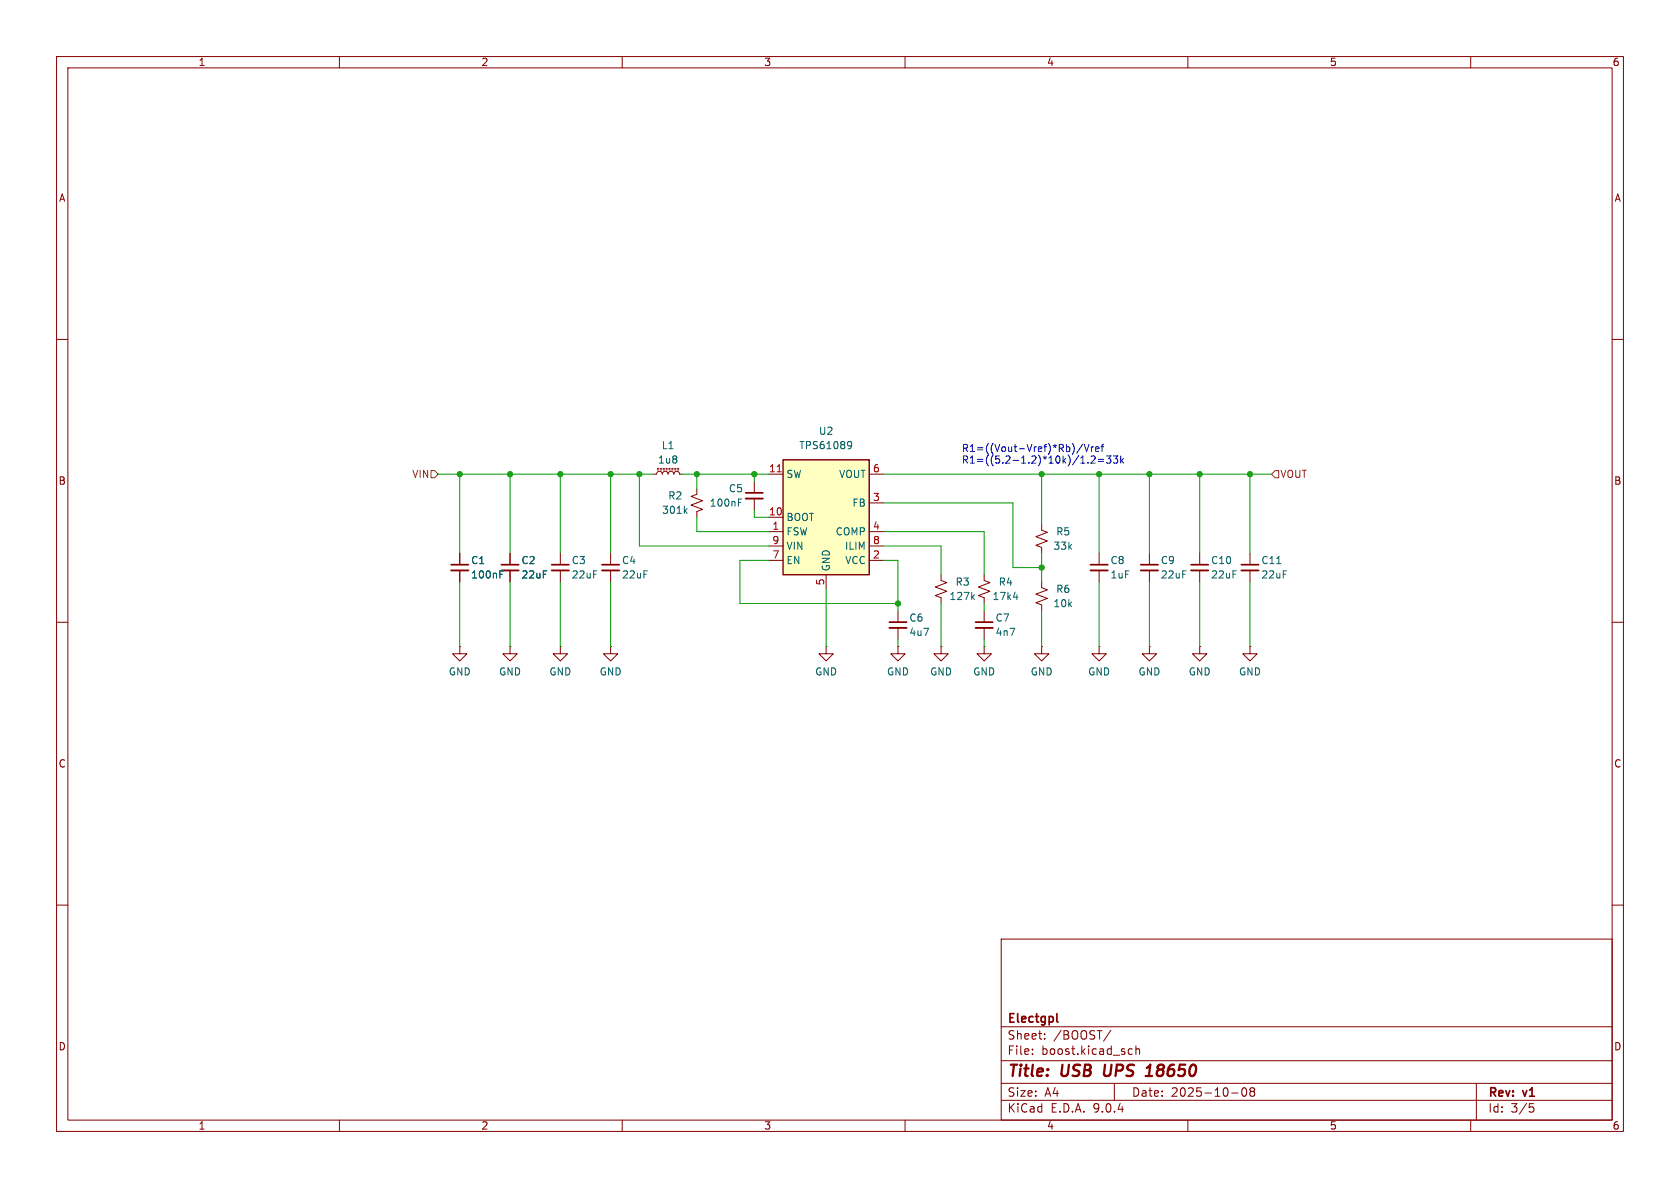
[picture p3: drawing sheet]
(kicad_sch
 (version 20250114)
 (generator "eeschema")
 (generator_version "9.0")
 (paper "A4")
 (title_block
  (title "USB UPS 18650")
  (date "2025-10-08")
  (rev "v1")
  (company "Electgpl"))
 (lib_symbols
  (symbol "Device:C_Small"
   (pin_numbers (hide yes))
   (pin_names
    (offset 0.254) (hide yes)) (exclude_from_sim no) (in_bom yes) (on_board yes)
   (property "Reference" "C" (at 0.254 1.778 0) (effects (font (size 1.27 1.27)) (justify left)))
   (property "Value" "C_Small" (at 0.254 -2.032 0) (effects (font (size 1.27 1.27)) (justify left)))
   (property "Footprint" "" (at 0 0 0) (effects (font (size 1.27 1.27)) (hide yes)))
   (property "Datasheet" "~" (at 0 0 0) (effects (font (size 1.27 1.27)) (hide yes)))
   (property "Description" "Unpolarized capacitor, small symbol" (at 0 0 0) (effects (font (size 1.27 1.27)) (hide yes)))
   (symbol "C_Small_0_1"
    (polyline (pts (xy -1.524 0.508) (xy 1.524 0.508)) (stroke (width 0.3048) (type default)) (fill (type none)))
    (polyline (pts (xy -1.524 -0.508) (xy 1.524 -0.508)) (stroke (width 0.3302) (type default)) (fill (type none))))
   (symbol "C_Small_1_1"
    (pin passive line (at 0 2.54 270) (length 2.032) (name "~" (effects (font (size 1.27 1.27)))) (number "1" (effects (font (size 1.27 1.27)))))
    (pin passive line (at 0 -2.54 90) (length 2.032) (name "~" (effects (font (size 1.27 1.27)))) (number "2" (effects (font (size 1.27 1.27))))))
   (embedded_fonts no))
  (symbol "Device:L_Ferrite_Small"
   (pin_numbers (hide yes))
   (pin_names
    (offset 0.254) (hide yes)) (exclude_from_sim no) (in_bom yes) (on_board yes)
   (property "Reference" "L" (at 1.27 1.016 0) (effects (font (size 1.27 1.27)) (justify left)))
   (property "Value" "L_Ferrite_Small" (at 1.27 -1.27 0) (effects (font (size 1.27 1.27)) (justify left)))
   (property "Footprint" "" (at 0 0 0) (effects (font (size 1.27 1.27)) (hide yes)))
   (property "Datasheet" "~" (at 0 0 0) (effects (font (size 1.27 1.27)) (hide yes)))
   (property "Description" "Inductor with ferrite core, small symbol" (at 0 0 0) (effects (font (size 1.27 1.27)) (hide yes)))
   (symbol "L_Ferrite_Small_0_1"
    (arc (start 0 2.032) (mid 0.5058 1.524) (end 0 1.016) (stroke (width 0) (type default)) (fill (type none)))
    (arc (start 0 1.016) (mid 0.5058 0.508) (end 0 0) (stroke (width 0) (type default)) (fill (type none)))
    (arc (start 0 0) (mid 0.5058 -0.508) (end 0 -1.016) (stroke (width 0) (type default)) (fill (type none)))
    (arc (start 0 -1.016) (mid 0.5058 -1.524) (end 0 -2.032) (stroke (width 0) (type default)) (fill (type none)))
    (polyline (pts (xy 0.762 1.651) (xy 0.762 1.905)) (stroke (width 0) (type default)) (fill (type none)))
    (polyline (pts (xy 0.762 1.143) (xy 0.762 1.397)) (stroke (width 0) (type default)) (fill (type none)))
    (polyline (pts (xy 0.762 0.635) (xy 0.762 0.889)) (stroke (width 0) (type default)) (fill (type none)))
    (polyline (pts (xy 0.762 0.127) (xy 0.762 0.381)) (stroke (width 0) (type default)) (fill (type none)))
    (polyline (pts (xy 0.762 -0.381) (xy 0.762 -0.127)) (stroke (width 0) (type default)) (fill (type none)))
    (polyline (pts (xy 0.762 -0.889) (xy 0.762 -0.635)) (stroke (width 0) (type default)) (fill (type none)))
    (polyline (pts (xy 0.762 -1.397) (xy 0.762 -1.143)) (stroke (width 0) (type default)) (fill (type none)))
    (polyline (pts (xy 0.762 -1.905) (xy 0.762 -1.651)) (stroke (width 0) (type default)) (fill (type none)))
    (polyline (pts (xy 1.016 1.905) (xy 1.016 1.651)) (stroke (width 0) (type default)) (fill (type none)))
    (polyline (pts (xy 1.016 1.397) (xy 1.016 1.143)) (stroke (width 0) (type default)) (fill (type none)))
    (polyline (pts (xy 1.016 0.889) (xy 1.016 0.635)) (stroke (width 0) (type default)) (fill (type none)))
    (polyline (pts (xy 1.016 0.381) (xy 1.016 0.127)) (stroke (width 0) (type default)) (fill (type none)))
    (polyline (pts (xy 1.016 -0.127) (xy 1.016 -0.381)) (stroke (width 0) (type default)) (fill (type none)))
    (polyline (pts (xy 1.016 -0.635) (xy 1.016 -0.889)) (stroke (width 0) (type default)) (fill (type none)))
    (polyline (pts (xy 1.016 -1.143) (xy 1.016 -1.397)) (stroke (width 0) (type default)) (fill (type none)))
    (polyline (pts (xy 1.016 -1.651) (xy 1.016 -1.905)) (stroke (width 0) (type default)) (fill (type none))))
   (symbol "L_Ferrite_Small_1_1"
    (pin passive line (at 0 2.54 270) (length 0.508) (name "~" (effects (font (size 1.27 1.27)))) (number "1" (effects (font (size 1.27 1.27)))))
    (pin passive line (at 0 -2.54 90) (length 0.508) (name "~" (effects (font (size 1.27 1.27)))) (number "2" (effects (font (size 1.27 1.27))))))
   (embedded_fonts no))
  (symbol "Device:R_Small_US"
   (pin_numbers (hide yes))
   (pin_names
    (offset 0.254) (hide yes)) (exclude_from_sim no) (in_bom yes) (on_board yes)
   (property "Reference" "R" (at 0.762 0.508 0) (effects (font (size 1.27 1.27)) (justify left)))
   (property "Value" "R_Small_US" (at 0.762 -1.016 0) (effects (font (size 1.27 1.27)) (justify left)))
   (property "Footprint" "" (at 0 0 0) (effects (font (size 1.27 1.27)) (hide yes)))
   (property "Datasheet" "~" (at 0 0 0) (effects (font (size 1.27 1.27)) (hide yes)))
   (property "Description" "Resistor, small US symbol" (at 0 0 0) (effects (font (size 1.27 1.27)) (hide yes)))
   (symbol "R_Small_US_1_1"
    (polyline (pts (xy 0 1.524) (xy 1.016 1.143) (xy 0 0.762) (xy -1.016 0.381) (xy 0 0)) (stroke (width 0) (type default)) (fill (type none)))
    (polyline (pts (xy 0 0) (xy 1.016 -0.381) (xy 0 -0.762) (xy -1.016 -1.143) (xy 0 -1.524)) (stroke (width 0) (type default)) (fill (type none)))
    (pin passive line (at 0 2.54 270) (length 1.016) (name "~" (effects (font (size 1.27 1.27)))) (number "1" (effects (font (size 1.27 1.27)))))
    (pin passive line (at 0 -2.54 90) (length 1.016) (name "~" (effects (font (size 1.27 1.27)))) (number "2" (effects (font (size 1.27 1.27))))))
   (embedded_fonts no))
  (symbol "Regulator_Switching:TPS61089" (exclude_from_sim no) (in_bom yes) (on_board yes)
   (property "Reference" "U" (at -6.35 11.43 0) (effects (font (size 1.27 1.27))))
   (property "Value" "TPS61089" (at 6.35 11.43 0) (effects (font (size 1.27 1.27))))
   (property "Footprint" "Package_DFN_QFN:Texas_VQFN-RNR0011A-11" (at 22.86 -11.43 0) (effects (font (size 1.27 1.27)) (hide yes)))
   (property "Datasheet" "http://www.ti.com/lit/ds/symlink/tps61089.pdf" (at 0 0 0) (effects (font (size 1.27 1.27)) (hide yes)))
   (property "Description" "7A Boost Converters, Adjustable output voltage (PFM), input 2.7 to 12V , output 4.5 to 12.6V, VQFN-11" (at 0 0 0) (effects (font (size 1.27 1.27)) (hide yes)))
   (symbol "TPS61089_0_1"
    (rectangle (start -7.62 10.16) (end 7.62 -10.16) (stroke (width 0.254) (type default)) (fill (type background))))
   (symbol "TPS61089_1_1"
    (pin input line (at -10.16 7.62 0) (length 2.54) (name "SW" (effects (font (size 1.27 1.27)))) (number "11" (effects (font (size 1.27 1.27)))))
    (pin passive line (at -10.16 0 0) (length 2.54) (name "BOOT" (effects (font (size 1.27 1.27)))) (number "10" (effects (font (size 1.27 1.27)))))
    (pin passive line (at -10.16 -2.54 0) (length 2.54) (name "FSW" (effects (font (size 1.27 1.27)))) (number "1" (effects (font (size 1.27 1.27)))))
    (pin power_in line (at -10.16 -5.08 0) (length 2.54) (name "VIN" (effects (font (size 1.27 1.27)))) (number "9" (effects (font (size 1.27 1.27)))))
    (pin input line (at -10.16 -7.62 0) (length 2.54) (name "EN" (effects (font (size 1.27 1.27)))) (number "7" (effects (font (size 1.27 1.27)))))
    (pin power_in line (at 0 -12.7 90) (length 2.54) (name "GND" (effects (font (size 1.27 1.27)))) (number "5" (effects (font (size 1.27 1.27)))))
    (pin power_out line (at 10.16 7.62 180) (length 2.54) (name "VOUT" (effects (font (size 1.27 1.27)))) (number "6" (effects (font (size 1.27 1.27)))))
    (pin input line (at 10.16 2.54 180) (length 2.54) (name "FB" (effects (font (size 1.27 1.27)))) (number "3" (effects (font (size 1.27 1.27)))))
    (pin passive line (at 10.16 -2.54 180) (length 2.54) (name "COMP" (effects (font (size 1.27 1.27)))) (number "4" (effects (font (size 1.27 1.27)))))
    (pin passive line (at 10.16 -5.08 180) (length 2.54) (name "ILIM" (effects (font (size 1.27 1.27)))) (number "8" (effects (font (size 1.27 1.27)))))
    (pin passive line (at 10.16 -7.62 180) (length 2.54) (name "VCC" (effects (font (size 1.27 1.27)))) (number "2" (effects (font (size 1.27 1.27))))))
   (embedded_fonts no))
  (symbol "power:GND"
   (power)
   (pin_numbers (hide yes))
   (pin_names
    (offset 0) (hide yes)) (exclude_from_sim no) (in_bom yes) (on_board yes)
   (property "Reference" "#PWR" (at 0 -6.35 0) (effects (font (size 1.27 1.27)) (hide yes)))
   (property "Value" "GND" (at 0 -3.81 0) (effects (font (size 1.27 1.27))))
   (property "Footprint" "" (at 0 0 0) (effects (font (size 1.27 1.27)) (hide yes)))
   (property "Datasheet" "" (at 0 0 0) (effects (font (size 1.27 1.27)) (hide yes)))
   (property "Description" "Power symbol creates a global label with name \"GND\" , ground" (at 0 0 0) (effects (font (size 1.27 1.27)) (hide yes)))
   (symbol "GND_0_1"
    (polyline (pts (xy 0 0) (xy 0 -1.27) (xy 1.27 -1.27) (xy 0 -2.54) (xy -1.27 -1.27) (xy 0 -1.27)) (stroke (width 0) (type default)) (fill (type none))))
   (symbol "GND_1_1"
    (pin power_in line (at 0 0 270) (length 0) (name "~" (effects (font (size 1.27 1.27)))) (number "1" (effects (font (size 1.27 1.27))))))
   (embedded_fonts no)))
 (text "R1=((Vout-Vref)*Rb)/Vref\nR1=((5.2-1.2)*10k)/1.2=33k"
  (exclude_from_sim no)
  (at 169.926 80.518 0)
  (effects (font (size 1.27 1.27)) (justify left)))
 (junction
  (at 184.15 83.82)
  (diameter 0)
  (color 0 0 0 0))
 (junction
  (at 81.28 83.82)
  (diameter 0)
  (color 0 0 0 0))
 (junction
  (at 99.06 83.82)
  (diameter 0)
  (color 0 0 0 0))
 (junction
  (at 184.15 100.33)
  (diameter 0)
  (color 0 0 0 0))
 (junction
  (at 212.09 83.82)
  (diameter 0)
  (color 0 0 0 0))
 (junction
  (at 123.19 83.82)
  (diameter 0)
  (color 0 0 0 0))
 (junction
  (at 133.35 83.82)
  (diameter 0)
  (color 0 0 0 0))
 (junction
  (at 158.75 106.68)
  (diameter 0)
  (color 0 0 0 0))
 (junction
  (at 194.31 83.82)
  (diameter 0)
  (color 0 0 0 0))
 (junction
  (at 113.03 83.82)
  (diameter 0)
  (color 0 0 0 0))
 (junction
  (at 107.95 83.82)
  (diameter 0)
  (color 0 0 0 0))
 (junction
  (at 90.17 83.82)
  (diameter 0)
  (color 0 0 0 0))
 (junction
  (at 203.2 83.82)
  (diameter 0)
  (color 0 0 0 0))
 (junction
  (at 220.98 83.82)
  (diameter 0)
  (color 0 0 0 0))
 (wire
  (pts (xy 123.19 83.82) (xy 123.19 86.36))
  (stroke (width 0) (type default)))
 (wire
  (pts (xy 123.19 83.82) (xy 133.35 83.82))
  (stroke (width 0) (type default)))
 (wire
  (pts (xy 135.89 99.06) (xy 130.81 99.06))
  (stroke (width 0) (type default)))
 (wire
  (pts (xy 220.98 97.79) (xy 220.98 83.82))
  (stroke (width 0) (type default)))
 (wire
  (pts (xy 107.95 97.79) (xy 107.95 83.82))
  (stroke (width 0) (type default)))
 (wire
  (pts (xy 203.2 97.79) (xy 203.2 83.82))
  (stroke (width 0) (type default)))
 (wire
  (pts (xy 184.15 83.82) (xy 184.15 92.71))
  (stroke (width 0) (type default)))
 (wire
  (pts (xy 107.95 102.87) (xy 107.95 114.3))
  (stroke (width 0) (type default)))
 (wire
  (pts (xy 130.81 99.06) (xy 130.81 106.68))
  (stroke (width 0) (type default)))
 (wire
  (pts (xy 130.81 106.68) (xy 158.75 106.68))
  (stroke (width 0) (type default)))
 (wire
  (pts (xy 173.99 101.6) (xy 173.99 93.98))
  (stroke (width 0) (type default)))
 (wire
  (pts (xy 158.75 99.06) (xy 156.21 99.06))
  (stroke (width 0) (type default)))
 (wire
  (pts (xy 158.75 107.95) (xy 158.75 106.68))
  (stroke (width 0) (type default)))
 (wire
  (pts (xy 135.89 83.82) (xy 133.35 83.82))
  (stroke (width 0) (type default)))
 (wire
  (pts (xy 212.09 83.82) (xy 203.2 83.82))
  (stroke (width 0) (type default)))
 (wire
  (pts (xy 203.2 102.87) (xy 203.2 114.3))
  (stroke (width 0) (type default)))
 (wire
  (pts (xy 107.95 83.82) (xy 99.06 83.82))
  (stroke (width 0) (type default)))
 (wire
  (pts (xy 133.35 91.44) (xy 133.35 90.17))
  (stroke (width 0) (type default)))
 (wire
  (pts (xy 146.05 104.14) (xy 146.05 114.3))
  (stroke (width 0) (type default)))
 (wire
  (pts (xy 166.37 101.6) (xy 166.37 96.52))
  (stroke (width 0) (type default)))
 (wire
  (pts (xy 184.15 97.79) (xy 184.15 100.33))
  (stroke (width 0) (type default)))
 (wire
  (pts (xy 81.28 83.82) (xy 81.28 97.79))
  (stroke (width 0) (type default)))
 (wire
  (pts (xy 135.89 96.52) (xy 113.03 96.52))
  (stroke (width 0) (type default)))
 (wire
  (pts (xy 133.35 83.82) (xy 133.35 85.09))
  (stroke (width 0) (type default)))
 (wire
  (pts (xy 123.19 93.98) (xy 135.89 93.98))
  (stroke (width 0) (type default)))
 (wire
  (pts (xy 156.21 88.9) (xy 179.07 88.9))
  (stroke (width 0) (type default)))
 (wire
  (pts (xy 194.31 97.79) (xy 194.31 83.82))
  (stroke (width 0) (type default)))
 (wire
  (pts (xy 90.17 83.82) (xy 81.28 83.82))
  (stroke (width 0) (type default)))
 (wire
  (pts (xy 220.98 102.87) (xy 220.98 114.3))
  (stroke (width 0) (type default)))
 (wire
  (pts (xy 113.03 96.52) (xy 113.03 83.82))
  (stroke (width 0) (type default)))
 (wire
  (pts (xy 173.99 113.03) (xy 173.99 114.3))
  (stroke (width 0) (type default)))
 (wire
  (pts (xy 99.06 83.82) (xy 90.17 83.82))
  (stroke (width 0) (type default)))
 (wire
  (pts (xy 220.98 83.82) (xy 212.09 83.82))
  (stroke (width 0) (type default)))
 (wire
  (pts (xy 90.17 97.79) (xy 90.17 83.82))
  (stroke (width 0) (type default)))
 (wire
  (pts (xy 220.98 83.82) (xy 224.79 83.82))
  (stroke (width 0) (type default)))
 (wire
  (pts (xy 212.09 102.87) (xy 212.09 114.3))
  (stroke (width 0) (type default)))
 (wire
  (pts (xy 194.31 83.82) (xy 184.15 83.82))
  (stroke (width 0) (type default)))
 (wire
  (pts (xy 166.37 96.52) (xy 156.21 96.52))
  (stroke (width 0) (type default)))
 (wire
  (pts (xy 81.28 102.87) (xy 81.28 114.3))
  (stroke (width 0) (type default)))
 (wire
  (pts (xy 99.06 102.87) (xy 99.06 114.3))
  (stroke (width 0) (type default)))
 (wire
  (pts (xy 184.15 100.33) (xy 184.15 102.87))
  (stroke (width 0) (type default)))
 (wire
  (pts (xy 77.47 83.82) (xy 81.28 83.82))
  (stroke (width 0) (type default)))
 (wire
  (pts (xy 120.65 83.82) (xy 123.19 83.82))
  (stroke (width 0) (type default)))
 (wire
  (pts (xy 156.21 93.98) (xy 173.99 93.98))
  (stroke (width 0) (type default)))
 (wire
  (pts (xy 184.15 107.95) (xy 184.15 114.3))
  (stroke (width 0) (type default)))
 (wire
  (pts (xy 99.06 97.79) (xy 99.06 83.82))
  (stroke (width 0) (type default)))
 (wire
  (pts (xy 173.99 106.68) (xy 173.99 107.95))
  (stroke (width 0) (type default)))
 (wire
  (pts (xy 107.95 83.82) (xy 113.03 83.82))
  (stroke (width 0) (type default)))
 (wire
  (pts (xy 179.07 88.9) (xy 179.07 100.33))
  (stroke (width 0) (type default)))
 (wire
  (pts (xy 194.31 102.87) (xy 194.31 114.3))
  (stroke (width 0) (type default)))
 (wire
  (pts (xy 212.09 97.79) (xy 212.09 83.82))
  (stroke (width 0) (type default)))
 (wire
  (pts (xy 203.2 83.82) (xy 194.31 83.82))
  (stroke (width 0) (type default)))
 (wire
  (pts (xy 156.21 83.82) (xy 184.15 83.82))
  (stroke (width 0) (type default)))
 (wire
  (pts (xy 90.17 102.87) (xy 90.17 114.3))
  (stroke (width 0) (type default)))
 (wire
  (pts (xy 123.19 91.44) (xy 123.19 93.98))
  (stroke (width 0) (type default)))
 (wire
  (pts (xy 166.37 106.68) (xy 166.37 114.3))
  (stroke (width 0) (type default)))
 (wire
  (pts (xy 135.89 91.44) (xy 133.35 91.44))
  (stroke (width 0) (type default)))
 (wire
  (pts (xy 113.03 83.82) (xy 115.57 83.82))
  (stroke (width 0) (type default)))
 (wire
  (pts (xy 179.07 100.33) (xy 184.15 100.33))
  (stroke (width 0) (type default)))
 (wire
  (pts (xy 158.75 106.68) (xy 158.75 99.06))
  (stroke (width 0) (type default)))
 (wire
  (pts (xy 158.75 113.03) (xy 158.75 114.3))
  (stroke (width 0) (type default)))
 (hierarchical_label "VIN"
  (shape input)
  (at 77.47 83.82 180)
  (effects (font (size 1.27 1.27)) (justify right)))
 (hierarchical_label "VOUT"
  (shape input)
  (at 224.79 83.82 0)
  (effects (font (size 1.27 1.27)) (justify left)))
 (symbol
  (lib_id "power:GND")
  (at 220.98 114.3 0)
  (unit 1)
  (exclude_from_sim no)
  (in_bom yes)
  (on_board yes)
  (dnp no)
  (fields_autoplaced yes)
  (property "Reference" "#PWR018" (at 220.98 120.65 0) (effects (font (size 1.27 1.27)) (hide yes)))
  (property "Value" "GND" (at 220.98 118.745 0) (effects (font (size 1.27 1.27))))
  (property "Footprint" "" (at 220.98 114.3 0) (effects (font (size 1.27 1.27)) (hide yes)))
  (property "Datasheet" "" (at 220.98 114.3 0) (effects (font (size 1.27 1.27)) (hide yes)))
  (property "Description" "Power symbol creates a global label with name \"GND\" , ground" (at 220.98 114.3 0) (effects (font (size 1.27 1.27)) (hide yes)))
  (pin "1"))
 (symbol
  (lib_id "Device:R_Small_US")
  (at 184.15 95.25 0)
  (unit 1)
  (exclude_from_sim no)
  (in_bom yes)
  (on_board yes)
  (dnp no)
  (property "Reference" "R5" (at 187.96 93.98 0) (effects (font (size 1.27 1.27))))
  (property "Value" "33k" (at 187.96 96.52 0) (effects (font (size 1.27 1.27))))
  (property "Footprint" "Resistor_SMD:R_0603_1608Metric" (at 184.15 95.25 0) (effects (font (size 1.27 1.27)) (hide yes)))
  (property "Datasheet" "~" (at 184.15 95.25 0) (effects (font (size 1.27 1.27)) (hide yes)))
  (property "Description" "Resistor, small US symbol" (at 184.15 95.25 0) (effects (font (size 1.27 1.27)) (hide yes)))
  (property "LCSC Part" "" (at 184.15 95.25 0) (effects (font (size 1.27 1.27)) (hide yes)))
  (property "MPN#" "RT0603BRD0733KL" (at 184.15 95.25 0) (effects (font (size 1.27 1.27)) (hide yes)))
  (pin "2")
  (pin "1"))
 (symbol
  (lib_id "power:GND")
  (at 184.15 114.3 0)
  (unit 1)
  (exclude_from_sim no)
  (in_bom yes)
  (on_board yes)
  (dnp no)
  (fields_autoplaced yes)
  (property "Reference" "#PWR014" (at 184.15 120.65 0) (effects (font (size 1.27 1.27)) (hide yes)))
  (property "Value" "GND" (at 184.15 118.745 0) (effects (font (size 1.27 1.27))))
  (property "Footprint" "" (at 184.15 114.3 0) (effects (font (size 1.27 1.27)) (hide yes)))
  (property "Datasheet" "" (at 184.15 114.3 0) (effects (font (size 1.27 1.27)) (hide yes)))
  (property "Description" "Power symbol creates a global label with name \"GND\" , ground" (at 184.15 114.3 0) (effects (font (size 1.27 1.27)) (hide yes)))
  (pin "1"))
 (symbol
  (lib_id "Device:L_Ferrite_Small")
  (at 118.11 83.82 90)
  (unit 1)
  (exclude_from_sim no)
  (in_bom yes)
  (on_board yes)
  (dnp no)
  (property "Reference" "L1" (at 118.11 78.74 90) (effects (font (size 1.27 1.27))))
  (property "Value" "1u8" (at 118.11 81.28 90) (effects (font (size 1.27 1.27))))
  (property "Footprint" "Inductor_SMD:L_Bourns_SRP6060FA" (at 118.11 83.82 0) (effects (font (size 1.27 1.27)) (hide yes)))
  (property "Datasheet" "~" (at 118.11 83.82 0) (effects (font (size 1.27 1.27)) (hide yes)))
  (property "Description" "Inductor with ferrite core, small symbol" (at 118.11 83.82 0) (effects (font (size 1.27 1.27)) (hide yes)))
  (property "MPN#" "YSPIT0630A-1R8M" (at 118.11 83.82 90) (effects (font (size 1.27 1.27)) (hide yes)))
  (pin "2")
  (pin "1"))
 (symbol
  (lib_id "Device:C_Small")
  (at 203.2 100.33 0)
  (unit 1)
  (exclude_from_sim no)
  (in_bom yes)
  (on_board yes)
  (dnp no)
  (property "Reference" "C9" (at 205.105 99.06 0) (effects (font (size 1.27 1.27)) (justify left)))
  (property "Value" "22uF" (at 205.105 101.6 0) (effects (font (size 1.27 1.27)) (justify left)))
  (property "Footprint" "Capacitor_SMD:C_0603_1608Metric" (at 203.2 100.33 0) (effects (font (size 1.27 1.27)) (hide yes)))
  (property "Datasheet" "~" (at 203.2 100.33 0) (effects (font (size 1.27 1.27)) (hide yes)))
  (property "Description" "Unpolarized capacitor, small symbol" (at 203.2 100.33 0) (effects (font (size 1.27 1.27)) (hide yes)))
  (property "LCSC Part" "" (at 203.2 100.33 0) (effects (font (size 1.27 1.27)) (hide yes)))
  (property "MPN#" "GRM188R61C226ME01D" (at 203.2 100.33 0) (effects (font (size 1.27 1.27)) (hide yes)))
  (pin "1")
  (pin "2"))
 (symbol
  (lib_id "Device:R_Small_US")
  (at 166.37 104.14 0)
  (unit 1)
  (exclude_from_sim no)
  (in_bom yes)
  (on_board yes)
  (dnp no)
  (property "Reference" "R3" (at 170.18 102.87 0) (effects (font (size 1.27 1.27))))
  (property "Value" "127k" (at 170.18 105.41 0) (effects (font (size 1.27 1.27))))
  (property "Footprint" "Resistor_SMD:R_0603_1608Metric" (at 166.37 104.14 0) (effects (font (size 1.27 1.27)) (hide yes)))
  (property "Datasheet" "~" (at 166.37 104.14 0) (effects (font (size 1.27 1.27)) (hide yes)))
  (property "Description" "Resistor, small US symbol" (at 166.37 104.14 0) (effects (font (size 1.27 1.27)) (hide yes)))
  (property "LCSC Part" "" (at 166.37 104.14 0) (effects (font (size 1.27 1.27)) (hide yes)))
  (property "MPN#" "RT0603FRE07127KL" (at 166.37 104.14 0) (effects (font (size 1.27 1.27)) (hide yes)))
  (pin "2")
  (pin "1"))
 (symbol
  (lib_id "power:GND")
  (at 146.05 114.3 0)
  (unit 1)
  (exclude_from_sim no)
  (in_bom yes)
  (on_board yes)
  (dnp no)
  (fields_autoplaced yes)
  (property "Reference" "#PWR010" (at 146.05 120.65 0) (effects (font (size 1.27 1.27)) (hide yes)))
  (property "Value" "GND" (at 146.05 118.745 0) (effects (font (size 1.27 1.27))))
  (property "Footprint" "" (at 146.05 114.3 0) (effects (font (size 1.27 1.27)) (hide yes)))
  (property "Datasheet" "" (at 146.05 114.3 0) (effects (font (size 1.27 1.27)) (hide yes)))
  (property "Description" "Power symbol creates a global label with name \"GND\" , ground" (at 146.05 114.3 0) (effects (font (size 1.27 1.27)) (hide yes)))
  (pin "1"))
 (symbol
  (lib_id "Device:C_Small")
  (at 133.35 87.63 0)
  (mirror y)
  (unit 1)
  (exclude_from_sim no)
  (in_bom yes)
  (on_board yes)
  (dnp no)
  (property "Reference" "C5" (at 131.445 86.36 0) (effects (font (size 1.27 1.27)) (justify left)))
  (property "Value" "100nF" (at 131.445 88.9 0) (effects (font (size 1.27 1.27)) (justify left)))
  (property "Footprint" "Capacitor_SMD:C_0603_1608Metric" (at 133.35 87.63 0) (effects (font (size 1.27 1.27)) (hide yes)))
  (property "Datasheet" "~" (at 133.35 87.63 0) (effects (font (size 1.27 1.27)) (hide yes)))
  (property "Description" "Unpolarized capacitor, small symbol" (at 133.35 87.63 0) (effects (font (size 1.27 1.27)) (hide yes)))
  (property "LCSC Part" "" (at 133.35 87.63 0) (effects (font (size 1.27 1.27)) (hide yes)))
  (property "MPN#" "CC0603KRX7R8BB104" (at 133.35 87.63 0) (effects (font (size 1.27 1.27)) (hide yes)))
  (pin "1")
  (pin "2"))
 (symbol
  (lib_id "Device:C_Small")
  (at 194.31 100.33 0)
  (unit 1)
  (exclude_from_sim no)
  (in_bom yes)
  (on_board yes)
  (dnp no)
  (property "Reference" "C8" (at 196.215 99.06 0) (effects (font (size 1.27 1.27)) (justify left)))
  (property "Value" "1uF" (at 196.215 101.6 0) (effects (font (size 1.27 1.27)) (justify left)))
  (property "Footprint" "Capacitor_SMD:C_0603_1608Metric" (at 194.31 100.33 0) (effects (font (size 1.27 1.27)) (hide yes)))
  (property "Datasheet" "~" (at 194.31 100.33 0) (effects (font (size 1.27 1.27)) (hide yes)))
  (property "Description" "Unpolarized capacitor, small symbol" (at 194.31 100.33 0) (effects (font (size 1.27 1.27)) (hide yes)))
  (property "LCSC Part" "" (at 194.31 100.33 0) (effects (font (size 1.27 1.27)) (hide yes)))
  (property "MPN#" "CC0603KRX5R8BB105" (at 194.31 100.33 0) (effects (font (size 1.27 1.27)) (hide yes)))
  (pin "1")
  (pin "2"))
 (symbol
  (lib_id "Device:R_Small_US")
  (at 184.15 105.41 0)
  (unit 1)
  (exclude_from_sim no)
  (in_bom yes)
  (on_board yes)
  (dnp no)
  (property "Reference" "R6" (at 187.96 104.14 0) (effects (font (size 1.27 1.27))))
  (property "Value" "10k" (at 187.96 106.68 0) (effects (font (size 1.27 1.27))))
  (property "Footprint" "Resistor_SMD:R_0603_1608Metric" (at 184.15 105.41 0) (effects (font (size 1.27 1.27)) (hide yes)))
  (property "Datasheet" "~" (at 184.15 105.41 0) (effects (font (size 1.27 1.27)) (hide yes)))
  (property "Description" "Resistor, small US symbol" (at 184.15 105.41 0) (effects (font (size 1.27 1.27)) (hide yes)))
  (property "LCSC Part" "" (at 184.15 105.41 0) (effects (font (size 1.27 1.27)) (hide yes)))
  (property "MPN#" "RT0603BRD0710KL" (at 184.15 105.41 0) (effects (font (size 1.27 1.27)) (hide yes)))
  (pin "2")
  (pin "1"))
 (symbol
  (lib_id "power:GND")
  (at 158.75 114.3 0)
  (unit 1)
  (exclude_from_sim no)
  (in_bom yes)
  (on_board yes)
  (dnp no)
  (fields_autoplaced yes)
  (property "Reference" "#PWR011" (at 158.75 120.65 0) (effects (font (size 1.27 1.27)) (hide yes)))
  (property "Value" "GND" (at 158.75 118.745 0) (effects (font (size 1.27 1.27))))
  (property "Footprint" "" (at 158.75 114.3 0) (effects (font (size 1.27 1.27)) (hide yes)))
  (property "Datasheet" "" (at 158.75 114.3 0) (effects (font (size 1.27 1.27)) (hide yes)))
  (property "Description" "Power symbol creates a global label with name \"GND\" , ground" (at 158.75 114.3 0) (effects (font (size 1.27 1.27)) (hide yes)))
  (pin "1"))
 (symbol
  (lib_id "power:GND")
  (at 203.2 114.3 0)
  (unit 1)
  (exclude_from_sim no)
  (in_bom yes)
  (on_board yes)
  (dnp no)
  (fields_autoplaced yes)
  (property "Reference" "#PWR016" (at 203.2 120.65 0) (effects (font (size 1.27 1.27)) (hide yes)))
  (property "Value" "GND" (at 203.2 118.745 0) (effects (font (size 1.27 1.27))))
  (property "Footprint" "" (at 203.2 114.3 0) (effects (font (size 1.27 1.27)) (hide yes)))
  (property "Datasheet" "" (at 203.2 114.3 0) (effects (font (size 1.27 1.27)) (hide yes)))
  (property "Description" "Power symbol creates a global label with name \"GND\" , ground" (at 203.2 114.3 0) (effects (font (size 1.27 1.27)) (hide yes)))
  (pin "1"))
 (symbol
  (lib_id "power:GND")
  (at 107.95 114.3 0)
  (unit 1)
  (exclude_from_sim no)
  (in_bom yes)
  (on_board yes)
  (dnp no)
  (fields_autoplaced yes)
  (property "Reference" "#PWR09" (at 107.95 120.65 0) (effects (font (size 1.27 1.27)) (hide yes)))
  (property "Value" "GND" (at 107.95 118.745 0) (effects (font (size 1.27 1.27))))
  (property "Footprint" "" (at 107.95 114.3 0) (effects (font (size 1.27 1.27)) (hide yes)))
  (property "Datasheet" "" (at 107.95 114.3 0) (effects (font (size 1.27 1.27)) (hide yes)))
  (property "Description" "Power symbol creates a global label with name \"GND\" , ground" (at 107.95 114.3 0) (effects (font (size 1.27 1.27)) (hide yes)))
  (pin "1"))
 (symbol
  (lib_id "Device:C_Small")
  (at 81.28 100.33 0)
  (unit 1)
  (exclude_from_sim no)
  (in_bom yes)
  (on_board yes)
  (dnp no)
  (property "Reference" "C1" (at 83.185 99.06 0) (effects (font (size 1.27 1.27)) (justify left)))
  (property "Value" "100nF" (at 83.185 101.6 0) (effects (font (size 1.27 1.27)) (justify left)))
  (property "Footprint" "Capacitor_SMD:C_0603_1608Metric" (at 81.28 100.33 0) (effects (font (size 1.27 1.27)) (hide yes)))
  (property "Datasheet" "~" (at 81.28 100.33 0) (effects (font (size 1.27 1.27)) (hide yes)))
  (property "Description" "Unpolarized capacitor, small symbol" (at 81.28 100.33 0) (effects (font (size 1.27 1.27)) (hide yes)))
  (property "LCSC Part" "" (at 81.28 100.33 0) (effects (font (size 1.27 1.27)) (hide yes)))
  (property "MPN#" "CC0603KRX7R8BB104" (at 81.28 100.33 0) (effects (font (size 1.27 1.27)) (hide yes)))
  (pin "1")
  (pin "2"))
 (symbol
  (lib_id "Regulator_Switching:TPS61089")
  (at 146.05 91.44 0)
  (unit 1)
  (exclude_from_sim no)
  (in_bom yes)
  (on_board yes)
  (dnp no)
  (fields_autoplaced yes)
  (property "Reference" "U2" (at 146.05 76.2 0) (effects (font (size 1.27 1.27))))
  (property "Value" "TPS61089" (at 146.05 78.74 0) (effects (font (size 1.27 1.27))))
  (property "Footprint" "Package_DFN_QFN:Texas_VQFN-RNR0011A-11" (at 168.91 102.87 0) (effects (font (size 1.27 1.27)) (hide yes)))
  (property "Datasheet" "http://www.ti.com/lit/ds/symlink/tps61089.pdf" (at 146.05 91.44 0) (effects (font (size 1.27 1.27)) (hide yes)))
  (property "Description" "7A Boost Converters, Adjustable output voltage (PFM), input 2.7 to 12V , output 4.5 to 12.6V, VQFN-11" (at 146.05 91.44 0) (effects (font (size 1.27 1.27)) (hide yes)))
  (property "MPN#" "TPS61089RNRR" (at 146.05 91.44 0) (effects (font (size 1.27 1.27)) (hide yes)))
  (pin "8")
  (pin "6")
  (pin "3")
  (pin "4")
  (pin "10")
  (pin "9")
  (pin "7")
  (pin "2")
  (pin "11")
  (pin "5")
  (pin "1"))
 (symbol
  (lib_id "Device:C_Small")
  (at 158.75 110.49 0)
  (unit 1)
  (exclude_from_sim no)
  (in_bom yes)
  (on_board yes)
  (dnp no)
  (property "Reference" "C6" (at 160.655 109.22 0) (effects (font (size 1.27 1.27)) (justify left)))
  (property "Value" "4u7" (at 160.655 111.76 0) (effects (font (size 1.27 1.27)) (justify left)))
  (property "Footprint" "Capacitor_SMD:C_0603_1608Metric" (at 158.75 110.49 0) (effects (font (size 1.27 1.27)) (hide yes)))
  (property "Datasheet" "~" (at 158.75 110.49 0) (effects (font (size 1.27 1.27)) (hide yes)))
  (property "Description" "Unpolarized capacitor, small symbol" (at 158.75 110.49 0) (effects (font (size 1.27 1.27)) (hide yes)))
  (property "LCSC Part" "" (at 158.75 110.49 0) (effects (font (size 1.27 1.27)) (hide yes)))
  (property "MPN#" "GRM188R61E475KE11D" (at 158.75 110.49 0) (effects (font (size 1.27 1.27)) (hide yes)))
  (pin "1")
  (pin "2"))
 (symbol
  (lib_id "Device:C_Small")
  (at 212.09 100.33 0)
  (unit 1)
  (exclude_from_sim no)
  (in_bom yes)
  (on_board yes)
  (dnp no)
  (property "Reference" "C10" (at 213.995 99.06 0) (effects (font (size 1.27 1.27)) (justify left)))
  (property "Value" "22uF" (at 213.995 101.6 0) (effects (font (size 1.27 1.27)) (justify left)))
  (property "Footprint" "Capacitor_SMD:C_0603_1608Metric" (at 212.09 100.33 0) (effects (font (size 1.27 1.27)) (hide yes)))
  (property "Datasheet" "~" (at 212.09 100.33 0) (effects (font (size 1.27 1.27)) (hide yes)))
  (property "Description" "Unpolarized capacitor, small symbol" (at 212.09 100.33 0) (effects (font (size 1.27 1.27)) (hide yes)))
  (property "LCSC Part" "" (at 212.09 100.33 0) (effects (font (size 1.27 1.27)) (hide yes)))
  (property "MPN#" "GRM188R61C226ME01D" (at 212.09 100.33 0) (effects (font (size 1.27 1.27)) (hide yes)))
  (pin "1")
  (pin "2"))
 (symbol
  (lib_id "power:GND")
  (at 194.31 114.3 0)
  (unit 1)
  (exclude_from_sim no)
  (in_bom yes)
  (on_board yes)
  (dnp no)
  (fields_autoplaced yes)
  (property "Reference" "#PWR015" (at 194.31 120.65 0) (effects (font (size 1.27 1.27)) (hide yes)))
  (property "Value" "GND" (at 194.31 118.745 0) (effects (font (size 1.27 1.27))))
  (property "Footprint" "" (at 194.31 114.3 0) (effects (font (size 1.27 1.27)) (hide yes)))
  (property "Datasheet" "" (at 194.31 114.3 0) (effects (font (size 1.27 1.27)) (hide yes)))
  (property "Description" "Power symbol creates a global label with name \"GND\" , ground" (at 194.31 114.3 0) (effects (font (size 1.27 1.27)) (hide yes)))
  (pin "1"))
 (symbol
  (lib_id "power:GND")
  (at 212.09 114.3 0)
  (unit 1)
  (exclude_from_sim no)
  (in_bom yes)
  (on_board yes)
  (dnp no)
  (fields_autoplaced yes)
  (property "Reference" "#PWR017" (at 212.09 120.65 0) (effects (font (size 1.27 1.27)) (hide yes)))
  (property "Value" "GND" (at 212.09 118.745 0) (effects (font (size 1.27 1.27))))
  (property "Footprint" "" (at 212.09 114.3 0) (effects (font (size 1.27 1.27)) (hide yes)))
  (property "Datasheet" "" (at 212.09 114.3 0) (effects (font (size 1.27 1.27)) (hide yes)))
  (property "Description" "Power symbol creates a global label with name \"GND\" , ground" (at 212.09 114.3 0) (effects (font (size 1.27 1.27)) (hide yes)))
  (pin "1"))
 (symbol
  (lib_id "Device:C_Small")
  (at 99.06 100.33 0)
  (unit 1)
  (exclude_from_sim no)
  (in_bom yes)
  (on_board yes)
  (dnp no)
  (property "Reference" "C3" (at 100.965 99.06 0) (effects (font (size 1.27 1.27)) (justify left)))
  (property "Value" "22uF" (at 100.965 101.6 0) (effects (font (size 1.27 1.27)) (justify left)))
  (property "Footprint" "Capacitor_SMD:C_0603_1608Metric" (at 99.06 100.33 0) (effects (font (size 1.27 1.27)) (hide yes)))
  (property "Datasheet" "~" (at 99.06 100.33 0) (effects (font (size 1.27 1.27)) (hide yes)))
  (property "Description" "Unpolarized capacitor, small symbol" (at 99.06 100.33 0) (effects (font (size 1.27 1.27)) (hide yes)))
  (property "LCSC Part" "" (at 99.06 100.33 0) (effects (font (size 1.27 1.27)) (hide yes)))
  (property "MPN#" "GRM188R61C226ME01D" (at 99.06 100.33 0) (effects (font (size 1.27 1.27)) (hide yes)))
  (pin "1")
  (pin "2"))
 (symbol
  (lib_id "power:GND")
  (at 99.06 114.3 0)
  (unit 1)
  (exclude_from_sim no)
  (in_bom yes)
  (on_board yes)
  (dnp no)
  (fields_autoplaced yes)
  (property "Reference" "#PWR08" (at 99.06 120.65 0) (effects (font (size 1.27 1.27)) (hide yes)))
  (property "Value" "GND" (at 99.06 118.745 0) (effects (font (size 1.27 1.27))))
  (property "Footprint" "" (at 99.06 114.3 0) (effects (font (size 1.27 1.27)) (hide yes)))
  (property "Datasheet" "" (at 99.06 114.3 0) (effects (font (size 1.27 1.27)) (hide yes)))
  (property "Description" "Power symbol creates a global label with name \"GND\" , ground" (at 99.06 114.3 0) (effects (font (size 1.27 1.27)) (hide yes)))
  (pin "1"))
 (symbol
  (lib_id "Device:C_Small")
  (at 220.98 100.33 0)
  (unit 1)
  (exclude_from_sim no)
  (in_bom yes)
  (on_board yes)
  (dnp no)
  (property "Reference" "C11" (at 222.885 99.06 0) (effects (font (size 1.27 1.27)) (justify left)))
  (property "Value" "22uF" (at 222.885 101.6 0) (effects (font (size 1.27 1.27)) (justify left)))
  (property "Footprint" "Capacitor_SMD:C_0603_1608Metric" (at 220.98 100.33 0) (effects (font (size 1.27 1.27)) (hide yes)))
  (property "Datasheet" "~" (at 220.98 100.33 0) (effects (font (size 1.27 1.27)) (hide yes)))
  (property "Description" "Unpolarized capacitor, small symbol" (at 220.98 100.33 0) (effects (font (size 1.27 1.27)) (hide yes)))
  (property "LCSC Part" "" (at 220.98 100.33 0) (effects (font (size 1.27 1.27)) (hide yes)))
  (property "MPN#" "GRM188R61C226ME01D" (at 220.98 100.33 0) (effects (font (size 1.27 1.27)) (hide yes)))
  (pin "1")
  (pin "2"))
 (symbol
  (lib_id "Device:R_Small_US")
  (at 123.19 88.9 0)
  (mirror y)
  (unit 1)
  (exclude_from_sim no)
  (in_bom yes)
  (on_board yes)
  (dnp no)
  (property "Reference" "R2" (at 119.38 87.63 0) (effects (font (size 1.27 1.27))))
  (property "Value" "301k" (at 119.38 90.17 0) (effects (font (size 1.27 1.27))))
  (property "Footprint" "Resistor_SMD:R_0603_1608Metric" (at 123.19 88.9 0) (effects (font (size 1.27 1.27)) (hide yes)))
  (property "Datasheet" "~" (at 123.19 88.9 0) (effects (font (size 1.27 1.27)) (hide yes)))
  (property "Description" "Resistor, small US symbol" (at 123.19 88.9 0) (effects (font (size 1.27 1.27)) (hide yes)))
  (property "LCSC Part" "" (at 123.19 88.9 0) (effects (font (size 1.27 1.27)) (hide yes)))
  (property "MPN#" "RT0603BRE07301KL" (at 123.19 88.9 0) (effects (font (size 1.27 1.27)) (hide yes)))
  (pin "2")
  (pin "1"))
 (symbol
  (lib_id "power:GND")
  (at 81.28 114.3 0)
  (unit 1)
  (exclude_from_sim no)
  (in_bom yes)
  (on_board yes)
  (dnp no)
  (fields_autoplaced yes)
  (property "Reference" "#PWR06" (at 81.28 120.65 0) (effects (font (size 1.27 1.27)) (hide yes)))
  (property "Value" "GND" (at 81.28 118.745 0) (effects (font (size 1.27 1.27))))
  (property "Footprint" "" (at 81.28 114.3 0) (effects (font (size 1.27 1.27)) (hide yes)))
  (property "Datasheet" "" (at 81.28 114.3 0) (effects (font (size 1.27 1.27)) (hide yes)))
  (property "Description" "Power symbol creates a global label with name \"GND\" , ground" (at 81.28 114.3 0) (effects (font (size 1.27 1.27)) (hide yes)))
  (pin "1"))
 (symbol
  (lib_id "power:GND")
  (at 173.99 114.3 0)
  (unit 1)
  (exclude_from_sim no)
  (in_bom yes)
  (on_board yes)
  (dnp no)
  (fields_autoplaced yes)
  (property "Reference" "#PWR013" (at 173.99 120.65 0) (effects (font (size 1.27 1.27)) (hide yes)))
  (property "Value" "GND" (at 173.99 118.745 0) (effects (font (size 1.27 1.27))))
  (property "Footprint" "" (at 173.99 114.3 0) (effects (font (size 1.27 1.27)) (hide yes)))
  (property "Datasheet" "" (at 173.99 114.3 0) (effects (font (size 1.27 1.27)) (hide yes)))
  (property "Description" "Power symbol creates a global label with name \"GND\" , ground" (at 173.99 114.3 0) (effects (font (size 1.27 1.27)) (hide yes)))
  (pin "1"))
 (symbol
  (lib_id "power:GND")
  (at 166.37 114.3 0)
  (unit 1)
  (exclude_from_sim no)
  (in_bom yes)
  (on_board yes)
  (dnp no)
  (fields_autoplaced yes)
  (property "Reference" "#PWR012" (at 166.37 120.65 0) (effects (font (size 1.27 1.27)) (hide yes)))
  (property "Value" "GND" (at 166.37 118.745 0) (effects (font (size 1.27 1.27))))
  (property "Footprint" "" (at 166.37 114.3 0) (effects (font (size 1.27 1.27)) (hide yes)))
  (property "Datasheet" "" (at 166.37 114.3 0) (effects (font (size 1.27 1.27)) (hide yes)))
  (property "Description" "Power symbol creates a global label with name \"GND\" , ground" (at 166.37 114.3 0) (effects (font (size 1.27 1.27)) (hide yes)))
  (pin "1"))
 (symbol
  (lib_id "Device:C_Small")
  (at 90.17 100.33 0)
  (unit 1)
  (exclude_from_sim no)
  (in_bom yes)
  (on_board yes)
  (dnp no)
  (property "Reference" "C2" (at 92.075 99.06 0) (effects (font (size 1.27 1.27)) (justify left)))
  (property "Value" "22uF" (at 92.075 101.6 0) (effects (font (size 1.27 1.27)) (justify left)))
  (property "Footprint" "Capacitor_SMD:C_0603_1608Metric" (at 90.17 100.33 0) (effects (font (size 1.27 1.27)) (hide yes)))
  (property "Datasheet" "~" (at 90.17 100.33 0) (effects (font (size 1.27 1.27)) (hide yes)))
  (property "Description" "Unpolarized capacitor, small symbol" (at 90.17 100.33 0) (effects (font (size 1.27 1.27)) (hide yes)))
  (property "LCSC Part" "" (at 90.17 100.33 0) (effects (font (size 1.27 1.27)) (hide yes)))
  (property "MPN#" "GRM188R61C226ME01D" (at 90.17 100.33 0) (effects (font (size 1.27 1.27)) (hide yes)))
  (pin "1")
  (pin "2"))
 (symbol
  (lib_id "Device:C_Small")
  (at 107.95 100.33 0)
  (unit 1)
  (exclude_from_sim no)
  (in_bom yes)
  (on_board yes)
  (dnp no)
  (property "Reference" "C4" (at 109.855 99.06 0) (effects (font (size 1.27 1.27)) (justify left)))
  (property "Value" "22uF" (at 109.855 101.6 0) (effects (font (size 1.27 1.27)) (justify left)))
  (property "Footprint" "Capacitor_SMD:C_0603_1608Metric" (at 107.95 100.33 0) (effects (font (size 1.27 1.27)) (hide yes)))
  (property "Datasheet" "~" (at 107.95 100.33 0) (effects (font (size 1.27 1.27)) (hide yes)))
  (property "Description" "Unpolarized capacitor, small symbol" (at 107.95 100.33 0) (effects (font (size 1.27 1.27)) (hide yes)))
  (property "LCSC Part" "" (at 107.95 100.33 0) (effects (font (size 1.27 1.27)) (hide yes)))
  (property "MPN#" "GRM188R61C226ME01D" (at 107.95 100.33 0) (effects (font (size 1.27 1.27)) (hide yes)))
  (pin "1")
  (pin "2"))
 (symbol
  (lib_id "power:GND")
  (at 90.17 114.3 0)
  (unit 1)
  (exclude_from_sim no)
  (in_bom yes)
  (on_board yes)
  (dnp no)
  (fields_autoplaced yes)
  (property "Reference" "#PWR07" (at 90.17 120.65 0) (effects (font (size 1.27 1.27)) (hide yes)))
  (property "Value" "GND" (at 90.17 118.745 0) (effects (font (size 1.27 1.27))))
  (property "Footprint" "" (at 90.17 114.3 0) (effects (font (size 1.27 1.27)) (hide yes)))
  (property "Datasheet" "" (at 90.17 114.3 0) (effects (font (size 1.27 1.27)) (hide yes)))
  (property "Description" "Power symbol creates a global label with name \"GND\" , ground" (at 90.17 114.3 0) (effects (font (size 1.27 1.27)) (hide yes)))
  (pin "1"))
 (symbol
  (lib_id "Device:C_Small")
  (at 173.99 110.49 0)
  (unit 1)
  (exclude_from_sim no)
  (in_bom yes)
  (on_board yes)
  (dnp no)
  (property "Reference" "C7" (at 175.895 109.22 0) (effects (font (size 1.27 1.27)) (justify left)))
  (property "Value" "4n7" (at 175.895 111.76 0) (effects (font (size 1.27 1.27)) (justify left)))
  (property "Footprint" "Capacitor_SMD:C_0603_1608Metric" (at 173.99 110.49 0) (effects (font (size 1.27 1.27)) (hide yes)))
  (property "Datasheet" "~" (at 173.99 110.49 0) (effects (font (size 1.27 1.27)) (hide yes)))
  (property "Description" "Unpolarized capacitor, small symbol" (at 173.99 110.49 0) (effects (font (size 1.27 1.27)) (hide yes)))
  (property "LCSC Part" "" (at 173.99 110.49 0) (effects (font (size 1.27 1.27)) (hide yes)))
  (property "MPN#" "CC0603KRX7R8BB472" (at 173.99 110.49 0) (effects (font (size 1.27 1.27)) (hide yes)))
  (pin "1")
  (pin "2"))
 (symbol
  (lib_id "Device:R_Small_US")
  (at 173.99 104.14 0)
  (unit 1)
  (exclude_from_sim no)
  (in_bom yes)
  (on_board yes)
  (dnp no)
  (property "Reference" "R4" (at 177.8 102.87 0) (effects (font (size 1.27 1.27))))
  (property "Value" "17k4" (at 177.8 105.41 0) (effects (font (size 1.27 1.27))))
  (property "Footprint" "Resistor_SMD:R_0603_1608Metric" (at 173.99 104.14 0) (effects (font (size 1.27 1.27)) (hide yes)))
  (property "Datasheet" "~" (at 173.99 104.14 0) (effects (font (size 1.27 1.27)) (hide yes)))
  (property "Description" "Resistor, small US symbol" (at 173.99 104.14 0) (effects (font (size 1.27 1.27)) (hide yes)))
  (property "LCSC Part" "" (at 173.99 104.14 0) (effects (font (size 1.27 1.27)) (hide yes)))
  (property "MPN#" "RT0603BRD0717K4L" (at 173.99 104.14 0) (effects (font (size 1.27 1.27)) (hide yes)))
  (pin "2")
  (pin "1")))
